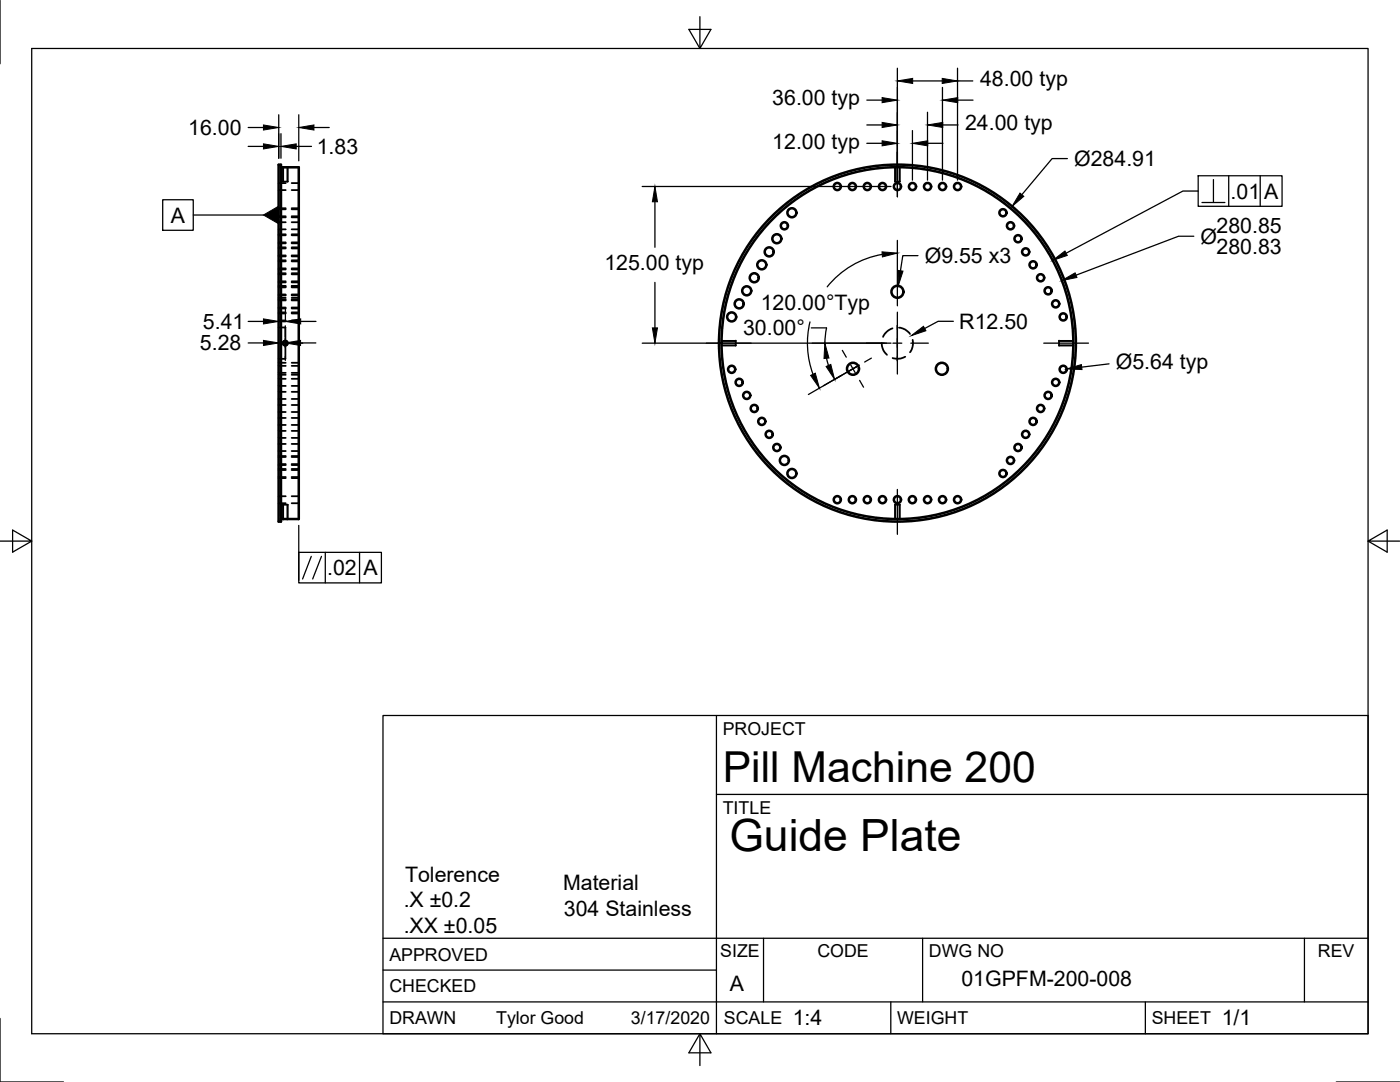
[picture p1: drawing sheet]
<svg xmlns="http://www.w3.org/2000/svg" width="279mm" height="216mm" viewBox="0 0 279 216" stroke-linecap="round" stroke-linejoin="round" font-family="sans-serif">
<!-- layer: Hidden -->
<g fill="none" stroke="#000" stroke-width=".36">
<path d="M55.6 36.5h1.4M55.6 37.9h1.4M56.4 36.2h1M56.5 33.4v2.8M57.4 33.4v2.8M58.2 36.5h1.4M58.2 37.9h1.4M178.6 36.2h1M178.7 33.4v2.8M179.5 33.4v2.8M55.6 59.9h1.4M55.6 49.6h1.4"/>
<path d="M55.6 51h1.4M55.6 57.3h1.4M55.6 58.8h1.4M55.6 46.9h1.4M55.6 48.4h1.4M55.6 41.8h1.4M55.6 43.2h1.4M55.6 52.2h1.4M55.6 53.6h1.4M55.6 54.7h1.4M55.6 56.1h1.4M55.6 57h1.4"/>
<path d="M55.6 59.4h1.4M55.6 59.8h1.4M55.6 57.2h1.4M55.6 58.9h1.4M55.6 54.5h1.4M55.6 56.3h1.4M55.6 51.9h1.4M55.6 53.8h1.4M55.6 49.4h1.4M55.6 51.2h1.4M55.6 46.8h1.4M55.6 48.6h1.4"/>
<path d="M55.6 44.3h1.4M55.6 45.8h1.4M55.6 41.6h1.4M55.6 43.4h1.4M58.2 59.9h1.4M58.2 49.6h1.4M58.2 51h1.4M58.2 57.3h1.4M58.2 58.8h1.4M58.2 46.9h1.4M58.2 48.4h1.4M58.2 41.8h1.4"/>
<path d="M58.2 43.2h1.4M58.2 52.2h1.4M58.2 53.6h1.4M58.2 54.7h1.4M58.2 56.1h1.4M58.2 57h1.4M58.2 59.4h1.4M58.2 59.8h1.4M58.2 57.2h1.4M58.2 58.9h1.4M58.2 54.5h1.4M58.2 56.3h1.4"/>
<path d="M58.2 51.9h1.4M58.2 53.8h1.4M58.2 49.4h1.4M58.2 51.2h1.4M58.2 46.8h1.4M58.2 48.6h1.4M58.2 44.3h1.4M58.2 45.8h1.4M58.2 41.6h1.4M58.2 43.4h1.4M55.6 65.3h1.4v2.6M55.6 61.4h1.4"/>
<path d="M55.6 72.4h1.4M55.6 74.8h1.4M55.6 62.3h1.4M55.6 64.1h1.4M55.6 61.6h1.4M55.6 78.2h1.4M55.6 79.6h1.4M55.6 75.6h1.4M55.6 77h1.4M55.6 73h1.4M55.6 74.4h1.4M55.6 62.5h1.4"/>
<path d="M55.6 63.9h1.4M57 69.1v2.5h-1.4M58.2 61.4h1.4M58.2 72.4h1.4M58.2 74.8h1.4M58.2 62.3h1.4M58.2 64.1h1.4M58.2 61.6h1.4M58.2 78.2h1.4M58.2 79.6h1.4M58.2 75.6h1.4M58.2 77h1.4"/>
<path d="M58.2 73h1.4M58.2 74.4h1.4M58.2 62.5h1.4M58.2 63.9h1.4M144 68.1h2.8M144 68.9h2.8M146.8 68v1M176 68.5a3 3 0 0 0 1 2.3M178.1 65.5l-1.2 .7-.7 1M179.4 65.4h.3a3.1 3.1 0 0 1 1.9 1.2M180.7 71.2a3.2 3.2 0 0 1-2.6 .2M182.1 67.8l.1 .4a3.1 3.1 0 0 1-.6 2.1"/>
<path d="M211.3 68v1M211.3 68.1h2.9M211.3 68.9h2.9M55.6 93.8h1.4M55.6 95.2h1.4M55.6 91.2h1.4M55.6 92.6h1.4M55.6 99h1.4M55.6 93.6h1.4M55.6 95.4h1.4M55.6 91h1.4M55.6 92.8h1.4"/>
<path d="M55.6 88.6h1.4M55.6 90h1.4M55.6 86h1.4M55.6 87.4h1.4M55.6 83.4h1.4M55.6 84.8h1.4M55.6 80.8h1.4M55.6 82.2h1.4M58.2 93.8h1.4M58.2 95.2h1.4M58.2 91.2h1.4M58.2 92.6h1.4"/>
<path d="M58.2 99h1.4M58.2 93.6h1.4M58.2 95.4h1.4M58.2 91h1.4M58.2 92.8h1.4M58.2 88.6h1.4M58.2 90h1.4M58.2 86h1.4M58.2 87.4h1.4M58.2 83.4h1.4M58.2 84.8h1.4M58.2 80.8h1.4"/>
<path d="M58.2 82.2h1.4M55.6 100.4h1.4M56.4 100.7h1M56.5 100.7v2.9M57.4 100.7v2.9M58.2 100.4h1.4M178.6 100.7h1M178.7 100.7v2.9M179.5 100.7v2.9"/>
<circle cx="56.9" cy="68.5" r=".51"/>
</g>
<!-- layer: Visible -->
<g fill="none" stroke="#000" stroke-width=".51">
<path d="M55.6 32.9h.5v71.2h-.5zM56.1 33.4h3.5v70.2h-3.5"/>
<circle cx="167.1" cy="37.2" r=".71"/>
<circle cx="170.1" cy="37.2" r=".71"/>
<circle cx="173.1" cy="37.2" r=".71"/>
<circle cx="176.1" cy="37.2" r=".71"/>
<circle cx="179.1" cy="37.2" r=".71"/>
<circle cx="182.1" cy="37.2" r=".71"/>
<circle cx="185.1" cy="37.2" r=".71"/>
<circle cx="188.1" cy="37.2" r=".71"/>
<circle cx="191.1" cy="37.2" r=".71"/>
<circle cx="149" cy="58" r=".9"/>
<circle cx="150.5" cy="55.4" r=".9"/>
<circle cx="152" cy="52.8" r=".9"/>
<circle cx="153.5" cy="50.3" r=".9"/>
<circle cx="155" cy="47.6" r=".9"/>
<circle cx="156.5" cy="45.1" r=".71"/>
<circle cx="158" cy="42.4" r=".9"/>
<circle cx="179.1" cy="58.2" r="1.2"/>
<circle cx="200.2" cy="42.4" r=".71"/>
<circle cx="201.7" cy="45.1" r=".71"/>
<circle cx="203.2" cy="47.6" r=".71"/>
<circle cx="204.7" cy="50.3" r=".71"/>
<circle cx="206.2" cy="52.8" r=".71"/>
<circle cx="207.7" cy="55.4" r=".71"/>
<circle cx="209.2" cy="58" r=".71"/>
<circle cx="56.9" cy="68.5" r=".42"/>
<circle cx="146" cy="63.2" r=".9"/>
<circle cx="146" cy="73.7" r=".71"/>
<circle cx="147.5" cy="60.6" r=".9"/>
<circle cx="147.5" cy="76.3" r=".71"/>
<circle cx="149" cy="78.9" r=".71"/>
<circle cx="170.2" cy="73.6" r="1.2"/>
<circle cx="179.1" cy="68.5" r="35.1"/>
<circle cx="179.1" cy="68.5" r="35.6"/>
<circle cx="188" cy="73.6" r="1.2"/>
<circle cx="209.2" cy="78.9" r=".71"/>
<circle cx="210.7" cy="60.6" r=".71"/>
<circle cx="210.7" cy="76.3" r=".71"/>
<circle cx="212.2" cy="73.7" r=".71"/>
<circle cx="212.2" cy="63.2" r=".71"/>
<circle cx="150.5" cy="81.5" r=".71"/>
<circle cx="152" cy="84.1" r=".71"/>
<circle cx="153.5" cy="86.7" r=".71"/>
<circle cx="155" cy="89.3" r=".71"/>
<circle cx="156.5" cy="91.9" r=".9"/>
<circle cx="158" cy="94.5" r=".9"/>
<circle cx="167.1" cy="99.7" r=".71"/>
<circle cx="170.1" cy="99.7" r=".71"/>
<circle cx="173.1" cy="99.7" r=".71"/>
<circle cx="176.1" cy="99.7" r=".71"/>
<circle cx="179.1" cy="99.7" r=".71"/>
<circle cx="182.1" cy="99.7" r=".71"/>
<circle cx="185.1" cy="99.7" r=".71"/>
<circle cx="188.1" cy="99.7" r=".71"/>
<circle cx="191.1" cy="99.7" r=".71"/>
<circle cx="200.2" cy="94.5" r=".71"/>
<circle cx="201.7" cy="91.9" r=".71"/>
<circle cx="203.2" cy="89.3" r=".71"/>
<circle cx="204.7" cy="86.7" r=".71"/>
<circle cx="206.2" cy="84.1" r=".71"/>
<circle cx="207.7" cy="81.5" r=".71"/>
</g>
<!-- layer: Hidden Narrow -->
<path d="M56.4 33.4v2.8M57.4 33.4v2.8M178.6 33.4v2.8M179.6 33.4v2.8M144 68h2.8M144 69h2.8M211.3 68h2.9M211.3 69h2.9M56.4 100.7v2.9M57.4 100.7v2.9M178.6 100.7v2.9M179.6 100.7v2.9" fill="none" stroke="#000" stroke-width=".25"/>
<!-- layer: Border -->
<path d="M0 0v12.7M6.3 9.7h266.7v196.6h-266.7zM139.7 3.3v6.4l2.2-3.8h-4.4l2.2 3.8M0 108h6.3l-3.8-2.2v4.4l3.8-2.2M273 108l3.8 2.2v-4.4l-3.8 2.2h6.4M0 203.2v12.7h12.7M139.7 206.3l-2.2 3.8h4.4l-2.2-3.8v6.3M266.7 215.9h12.7" fill="none" stroke="#000" stroke-width=".25"/>
<!-- layer: Dimensions -->
<g fill="none" stroke="#000" stroke-width=".25">
<path d="M173 20h3M179.1 13.6v22.3M182.1 16.2h5.9M188.1 17.4v18.5M191.1 13.6v22.3M191.1 16.2h3M191.1 20h3.1M49.5 25.4h3.1M49.5 29.2h3.1M55.6 22.9v8.7M56.1 26.7v4.9M59.1 29.2h3.1"/>
<path d="M59.6 22.9v9.2M62.7 25.4h3M128.2 37.2h49.6M173 24.9h3M173 28.6h3M182.1 26.1v9.8M185.1 22.4v13.5M185.1 28.6h3.1M188.2 24.9h3M213 31.6h-3l-6.1 7.2M130.7 40.3v9M130.7 56.3v9.1"/>
<path d="M176.1 50.8a18 18 0 0 0-11 6.4M179.1 48v13M183.2 51h-3l-.5 3M238.3 47.1h-3.1l-20.4 7.8M49.5 68.4h3.1M49.5 64.1h3.1M55.6 61.6v2.5M55.6 65.9v36.9M56.9 65.9v1.3M57 61.6v2.5M60 68.4h3M60 64.1h3.1"/>
<path d="M128.2 68.5h49.6M161.6 64.2a18 18 0 0 0 .7 10.5M161.9 65.4h3.1l-.4 3.1M164.4 77l7-4.1-10.1 5.8M165 71.5l.3 1.4M190.3 64.1h-3.1l-2.7 1.5M221.3 72.6l-5.4 .7"/>
</g>
<g fill="#000" stroke="#000" stroke-width=".2">
<path d="M176 19.5l3.1 .5-3.1 .5zM179.1 16.2l3-.6v1.1zM188 15.6l3.1 .6-3.1 .5zM188.1 20l3-.5v1zM52.6 24.9l3 .5-3 .6zM52.6 28.7l3 .5-3 .5zM56.1 29.2l3-.5v1zM59.6 25.4l3.1-.5v1.1zM176 24.4l3.1 .5-3.1 .5zM176 28.1l3.1 .5-3.1 .5zM182.1 28.6l3-.5v1zM185.1 24.9l3.1-.5v1z"/>
<path d="M203.6 38.5l.7 .7-2.3 2zM130.7 37.2l.5 3.1h-1zM176 50.2l3.1 .3-3 .8zM179.2 54l1 .1-.9 2.9zM211.9 56l2.7-1.6 .3 1zM52.6 67.9l3 .5-3 .5zM52.6 63.6l3 .5-3 .5zM56.9 68.4l3.1-.5v1zM57 64.1l3-.5v1zM130.2 65.4h1l-.5 3.1zM161.8 74.9l.9-.4 .8 2.9zM164.6 68.5l.8 2.9-1 .1z"/>
<path d="M164.9 73.1l.9-.4 .8 3zM181.8 67l2.5-1.9 .5 .9zM212.9 73.6l2.9-.9 .1 1z"/>
</g>
<!-- layer: Center Lines -->
<g fill="none" stroke="#000" stroke-width=".25">
<path d="M179.1 30.3v9M53.5 68.5h.8M56 68.5h1.8M56.9 65v.8M56.9 67.6v1.8M56.9 71.1v.8M59.6 68.5h.8M140.9 68.5h9M167.9 74.9l-1.3 .8M168.1 69.9l.8 1.4M169.8 72.8l.9 1.6M171 73.1l-1.5 .9"/>
<path d="M171.6 75.9l.7 1.4M172.9 68.5h3.5M173.9 71.5l-1.3 .7M178.2 68.5h1.8M179.1 64.9v7.1v-7.1M179.1 62.3v3.5M179.1 67.6v1.8M179.1 71.1v3.5M181.8 68.5h3.5M208.3 68.5h8.9M179.1 97.7v8.9"/>
</g>
<!-- layer: Titleblock -->
<path d="M76.4 142.8h196.6v63.5h-196.6zM143 158.5h130M143 142.8v63.5M76.4 199.9h196.6M76.4 193.6h66.6M76.4 187.2h196.6M152.4 187.2v12.7M177.8 199.9v6.4M184.1 187.2v12.7M228.6 199.9v6.4M260.3 187.2v12.7" fill="none" stroke="#000" stroke-width=".25"/>
<!-- layer: Annotations -->
<g fill="none" stroke="#000" stroke-width=".25">
<path d="M32.5 39.9h6.1v6.1h-6.1zM239.1 38.1h-3l-23.3 12.4M239.1 35.1h16.8v6.1h-16.8zM242.2 35.8v4.6M245.2 35.1v6.1M251.5 35.1v6.1M38.6 42.9h14M239.9 40.4h4.6M59.6 110.2h16.5v6.1h-16.5zM59.6 104.8v11M62.1 111l-1.7 4.5M64.2 111l-1.8 4.5"/>
<path d="M64.9 110.2v6.1M71.8 110.2v6.1"/>
</g>
<path d="M52.6 42.9l3-1.8v3.6zM210.1 52l2.4-1.9 .5 .9z" fill="#000" stroke="#000" stroke-width=".2"/>
<text font-size="8.9" x="145.6" y="169.9">Guide Plate</text>
<text font-size="8.5" x="144.3" y="156">Pill Machine 200</text>
<g font-size="4.3">
<text x="195.6" y="17.2">48.00 typ</text>
<text x="154.1" y="21">36.00 typ</text>
<text x="37.5" y="26.9">16.00</text>
<text x="154.1" y="29.7">12.00 typ</text>
<text x="192.6" y="26">24.00 typ</text>
<text x="63.2" y="30.7">1.83</text>
<text x="214.4" y="33.1">Ø284.91</text>
<text x="245.6" y="39.6">.01</text>
<text x="252.3" y="39.6">A</text>
<text x="34.1" y="44.4">A</text>
<text x="242.8" y="46.6">280.85</text>
<text x="120.6" y="53.9">125.00 typ</text>
<text x="184.6" y="52.5">Ø9.55 x3</text>
<text x="239.6" y="48.6">Ø</text>
<text x="242.8" y="50.7">280.83</text>
<text x="40.5" y="65.6">5.41</text>
<text x="151.8" y="61.8">120.00°Typ</text>
<text x="191.5" y="65.6">R12.50</text>
<text x="39.9" y="69.9">5.28</text>
<text x="148.3" y="66.9">30.00°</text>
<text x="222.7" y="73.7">Ø5.64 typ</text>
<text x="65.3" y="114.8">.02</text>
<text x="72.5" y="114.8">A</text>
<text x="80.8" y="176">Tolerence</text>
<text x="112.4" y="177.6">Material</text>
<text x="80.6" y="181.1">.X ±0.2</text>
<text x="112.5" y="182.7">304 Stainless</text>
<text x="80.6" y="186.2">.XX ±0.05</text>
<text x="145.7" y="197.7">A</text>
<text x="191.9" y="196.7">01GPFM-200-008</text>
<text x="158.2" y="204.6">1:4</text>
<text x="243.8" y="204.6">1/1</text>
</g>
<g font-size="3.5">
<text x="144.3" y="146.6">PROJECT</text>
<text x="144.3" y="162.3">TITLE</text>
<text x="77.7" y="191.7">APPROVED</text>
<text x="143.7" y="191">SIZE</text>
<text x="163.1" y="191">CODE</text>
<text x="185.4" y="191">DWG NO</text>
<text x="263" y="191">REV</text>
<text x="77.7" y="198">CHECKED</text>
<text x="77.7" y="204.4">DRAWN</text>
<text x="99" y="204.4">Tylor Good</text>
<text x="125.9" y="204.4">3/17/2020</text>
<text x="144.5" y="204.4">SCALE</text>
<text x="179" y="204.4">WEIGHT</text>
<text x="229.8" y="204.4">SHEET</text>
</g>
</svg>
